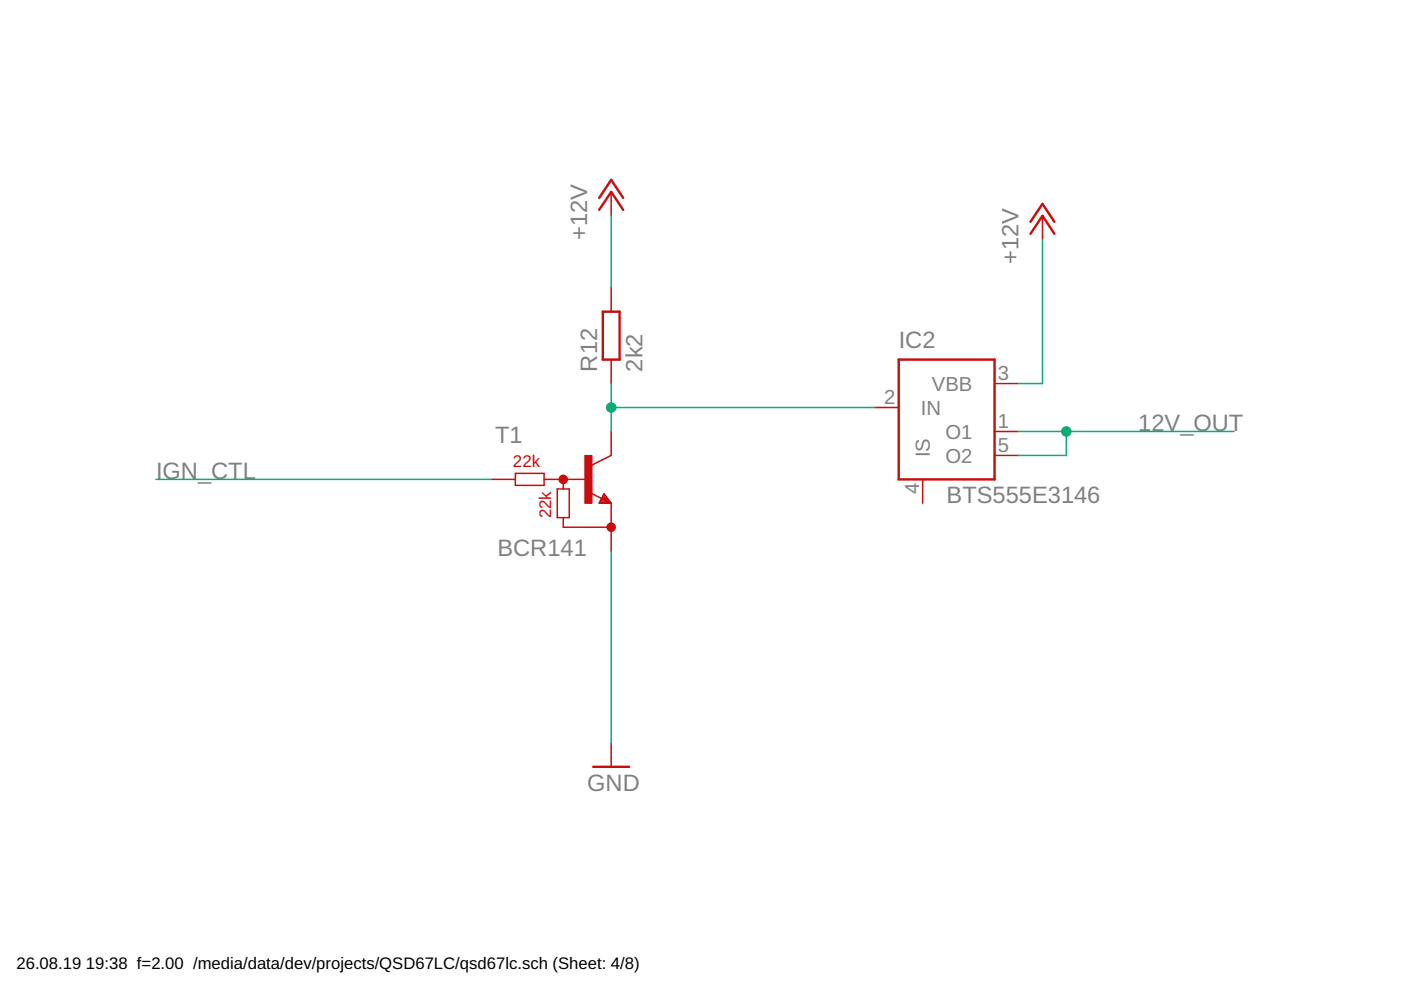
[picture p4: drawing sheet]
<svg xmlns="http://www.w3.org/2000/svg" width="297mm" height="210mm" viewBox="0 0 297 210" stroke-linecap="round" stroke-linejoin="round" font-family="sans-serif">
<g fill="none" stroke="#c90d0c" stroke-width=".51">
<path d="M127 44.5l2.6-3.8 2.5 3.8M127 42l2.6-3.9 2.5 3.9M218.5 49.6l2.5-3.8 2.6 3.8M218.5 47l2.5-3.8 2.6 3.8M127.8 66.1h3.6v10.1h-3.6zM190.5 76.2h20.4v25.4h-20.4zM125.8 162.6h7.6"/>
<circle cx="119.4" cy="101.6" r=".76"/>
<circle cx="119.4" cy="101.6" r=".36"/>
<circle cx="129.6" cy="111.8" r=".76"/>
<circle cx="129.6" cy="111.8" r=".36"/>
</g>
<g fill="none" stroke="#c90d0c" stroke-width=".32">
<path d="M129.6 40.7v5.1M221 45.8v5M129.6 61v5.1M129.6 76.2v5.1M129.6 91.5v5.1l-4.1 2M185.5 86.4h5M210.9 81.3h5M210.9 91.5h5M210.9 96.6h5M104.2 101.6h5.1M109.3 100.4h6.1v2.5h-6.1zM115.4 101.6h9.1"/>
<path d="M118.2 103.7h2.5v6h-2.5zM119.4 101.6v2.1M119.4 109.7v2.1h10.2M125.5 104.7l4.1 2M127.1 106.5h2.3M127.3 106.2h1.9M127.4 106h1.6M127.6 105.7h1.2M127.7 105.4h.9M127.8 105.1h.6M128 104.9h.2M128.1 104.7l1.5 2h-2.6z"/>
<path d="M129.6 106.7v10.2M195.6 101.6v5.1M129.6 157.5v5.1"/>
</g>
<path d="M124 96.6h1.5v10.1h-1.5z" fill="#c90d0c" stroke="#c90d0c" stroke-width=".21"/>
<path d="M129.6 45.8v15.2M221 50.8v30.5h-5.1M129.6 81.3v10.2M129.6 86.4h55.9M215.9 91.5h45.7M226.1 91.5v5.1h-10.2M33.1 101.6h71.1M129.6 116.9v40.6" fill="none" stroke="#0dab76" stroke-width=".32"/>
<g fill="#0dab76" stroke="#0dab76" stroke-width=".21">
<circle cx="226.1" cy="91.5" r="1.02"/>
<circle cx="129.6" cy="86.4" r="1.02"/>
</g>
<g font-size="5" fill="#808080">
<text x="124.5" y="50.8" transform="rotate(-90 124.5 50.8)">+12V</text>
<text x="215.9" y="55.9" transform="rotate(-90 215.9 55.9)">+12V</text>
<text x="190.5" y="73.7">IC2</text>
<text x="126.6" y="78.8" transform="rotate(-90 126.6 78.8)">R12</text>
<text x="136.2" y="78.8" transform="rotate(-90 136.2 78.8)">2k2</text>
<text x="105" y="94">T1</text>
<text x="241.3" y="91.5">12V_OUT</text>
<text x="33.1" y="101.6">IGN_CTL</text>
<text x="200.7" y="106.7">BTS555E3146</text>
<text x="105.5" y="117.9">BCR141</text>
<text x="124.5" y="167.7">GND</text>
</g>
<g font-size="4.3" fill="#808080">
<text x="197.6" y="82.8">VBB</text>
<text x="211.6" y="80.6">3</text>
<text x="187.4" y="85.7">2</text>
<text x="195.2" y="87.9">IN</text>
<text x="200.4" y="93">O1</text>
<text x="211.6" y="90.8">1</text>
<text x="211.6" y="95.8">5</text>
<text x="197.1" y="97" transform="rotate(-90 197.1 97)">IS</text>
<text x="200.4" y="98.1">O2</text>
<text x="194.9" y="104.7" transform="rotate(-90 194.9 104.7)">4</text>
</g>
<g font-size="3.6" fill="#c90d0c">
<text x="108.8" y="99.1">22k</text>
<text x="116.9" y="109.9" transform="rotate(-90 116.9 109.9)">22k</text>
</g>
<g font-size="3.5">
<text x="3.5" y="205.4">26.08.19</text>
<text x="18.2" y="205.4">19:38 f=2.00 /media/data/dev/projects/QSD67LC/qsd67lc.sch (Sheet: 4/8)</text>
</g>
</svg>
